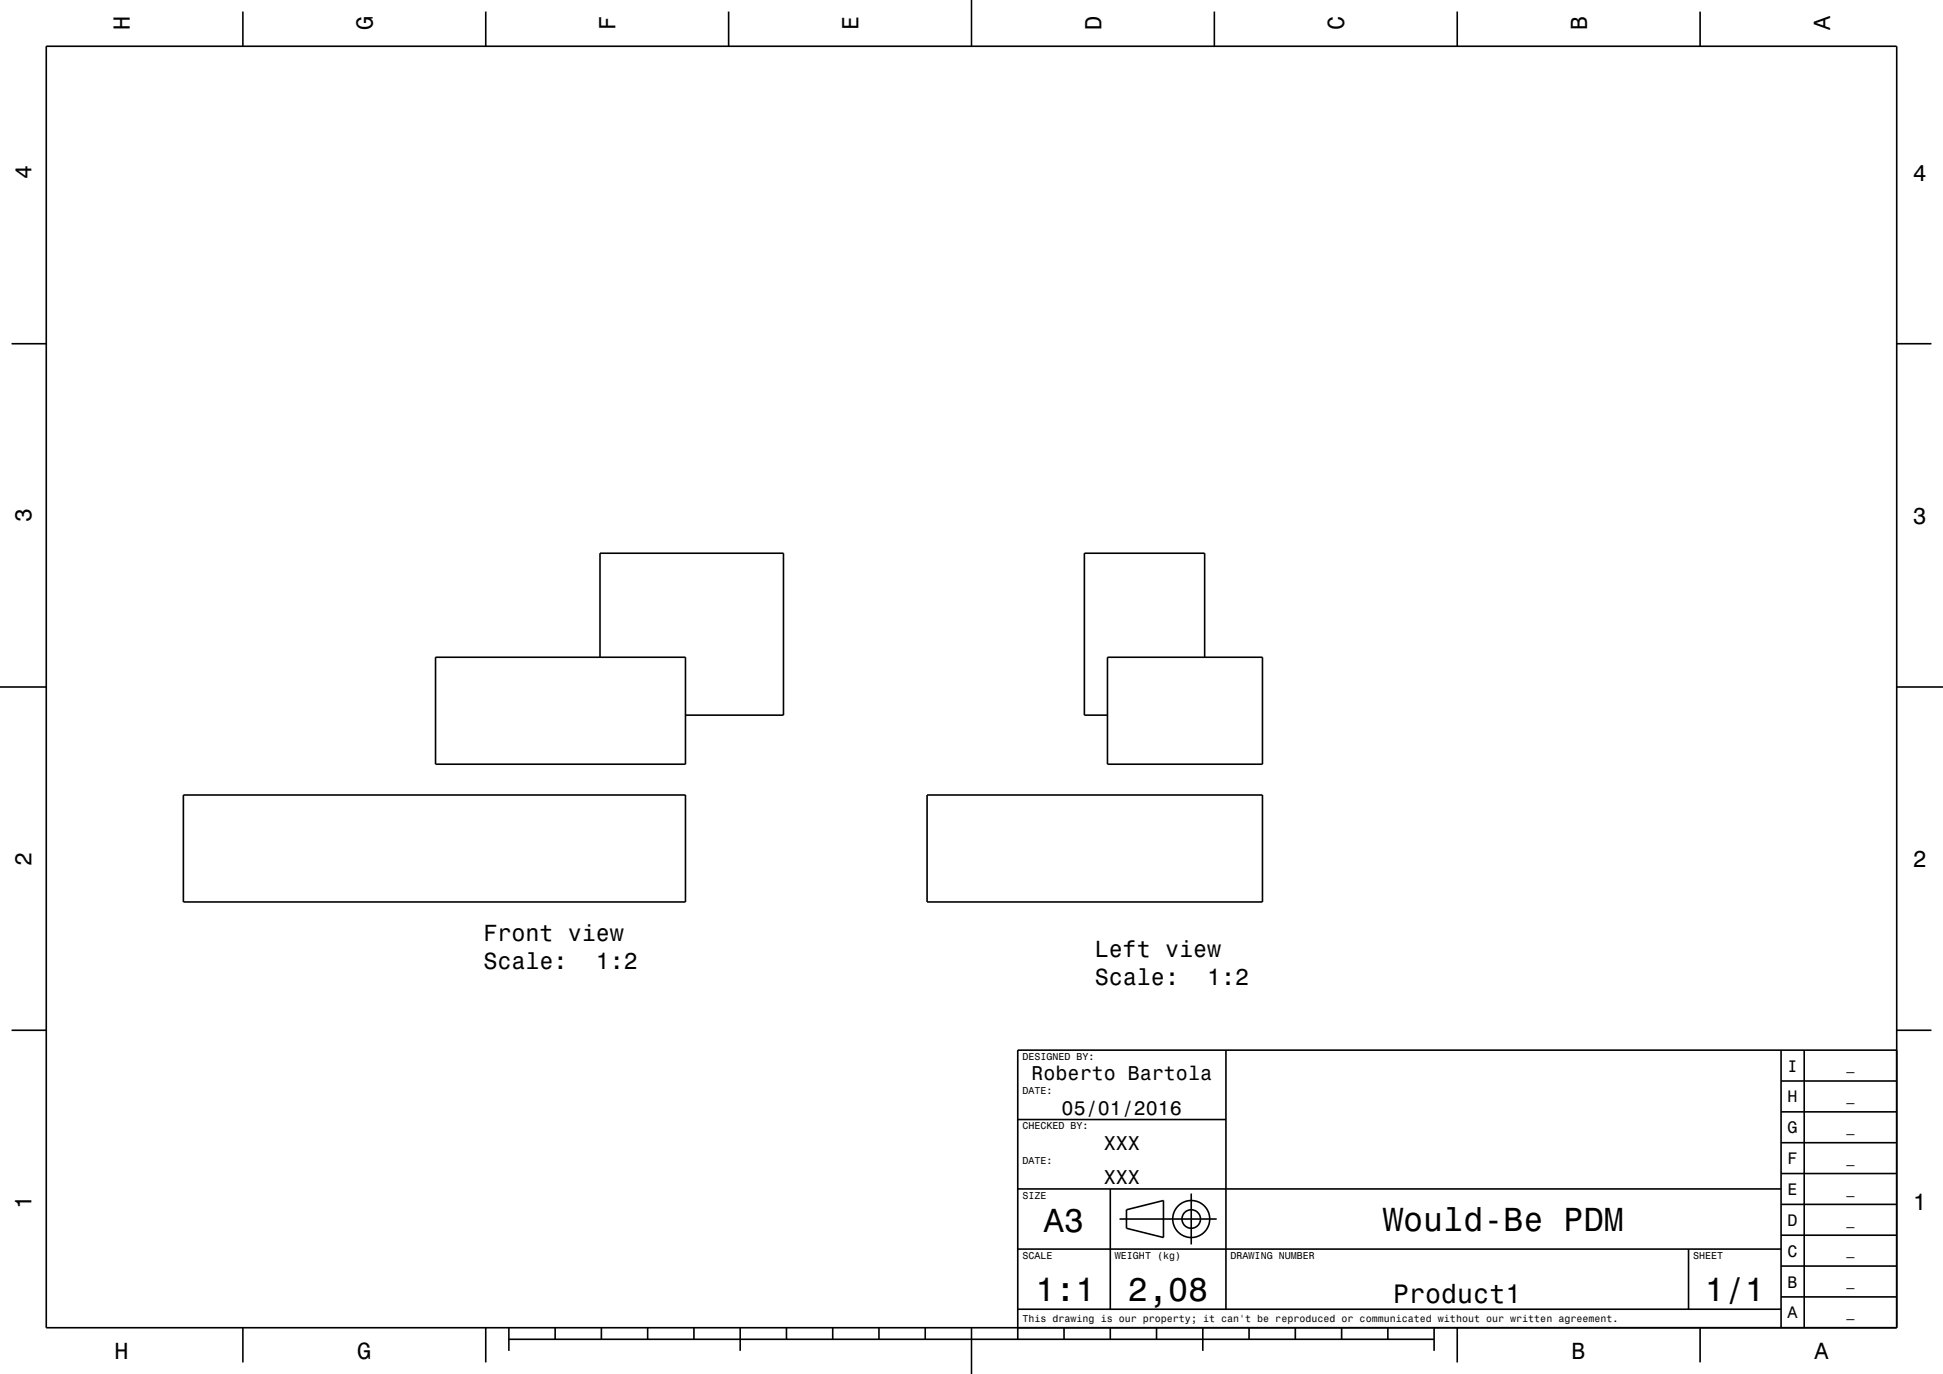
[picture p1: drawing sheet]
<svg xmlns="http://www.w3.org/2000/svg" width="420mm" height="297mm" viewBox="0 0 420 297" stroke-linecap="round" stroke-linejoin="round" font-family="sans-serif">
<g fill="none" stroke="#000" stroke-width=".35">
<path d="M10 10h400v277h-400zM52.5 2.5v7.5M105 2.5v7.5M157.5 2.5v7.5M210 0v10M262.5 2.5v7.5M315 2.5v7.5M367.5 2.5v7.5M2.5 74.3h7.5M410 74.3h7.5M0 148.5h10M94.1 142.1h54.1v23.1h-54.1z"/>
<path d="M129.7 142.1v-22.5h39.7v35h-21.2M239.4 142.1h33.5v23.1h-33.5zM260.4 142.1v-22.5h-26v35h5M410 148.5h10M39.6 171.8h108.6v23.2h-108.6zM200.4 171.8h72.5v23.2h-72.5zM2.5 222.7h7.5M265 227v56M385 233.7h25M385 227v60M390 227v60M410 222.7h7.5"/>
<path d="M410 227h-190v62.5M220 257h165M220 242h45M240 257v26M257.5 258v11M385 253.7h25M385 247h25M385 240.3h25M220 270h165M242 263.5h21M243.5 261.5l8-2v8l-8-2zM365 270v13"/>
<path d="M385 273.7h25M385 267h25M385 260.3h25M52.5 287v7.5M105 287v7.5M110 289.5h200M110 287v5M120 287v2.5M130 287v2.5M140 287v2.5M150 287v2.5M160 287v5"/>
<path d="M170 287v2.5M180 287v2.5M190 287v2.5M200 287v2.5M210 287v10M220 283h165M230 287v2.5M240 287v2.5M250 287v2.5M260 287v5M270 287v2.5M280 287v2.5"/>
<path d="M290 287v2.5M300 287v2.5M310 287v5M315 287v7.5M367.5 287v7.5M385 280.3h25"/>
<circle cx="257.5" cy="263.5" r="2"/>
<circle cx="257.5" cy="263.5" r="4"/>
</g>
<g font-size="7.2">
<text x="225.7" y="266.3">A3</text>
<text x="299" y="266.1">Would-Be PDM</text>
<text x="223.8" y="281.3">1:1</text>
<text x="243.8" y="281.3">2,08</text>
<text x="368.5" y="281.3">1/1</text>
</g>
<text font-size="5.8" x="301.1" y="281.6">Product1</text>
<g font-size="5">
<text x="28.1" y="6.5" transform="rotate(-90 28.1 6.5)">H</text>
<text x="80.6" y="6.5" transform="rotate(-90 80.6 6.5)">G</text>
<text x="133.1" y="6.5" transform="rotate(-90 133.1 6.5)">F</text>
<text x="185.6" y="6.5" transform="rotate(-90 185.6 6.5)">E</text>
<text x="238.1" y="6.5" transform="rotate(-90 238.1 6.5)">D</text>
<text x="290.6" y="6.5" transform="rotate(-90 290.6 6.5)">C</text>
<text x="343.1" y="6.5" transform="rotate(-90 343.1 6.5)">B</text>
<text x="395.6" y="6.5" transform="rotate(-90 395.6 6.5)">A</text>
<text x="6.8" y="38.7" transform="rotate(-90 6.8 38.7)">4</text>
<text x="413.5" y="39">4</text>
<text x="6.8" y="112.9" transform="rotate(-90 6.8 112.9)">3</text>
<text x="413.5" y="113.2">3</text>
<text x="6.8" y="187.1" transform="rotate(-90 6.8 187.1)">2</text>
<text x="413.5" y="187.4">2</text>
<text x="104.5" y="203.3">Front view</text>
<text x="104.5" y="209.4">Scale:</text>
<text x="128.8" y="209.4">1:2</text>
<text x="236.7" y="206.8">Left view</text>
<text x="236.7" y="212.9">Scale:</text>
<text x="260.9" y="212.9">1:2</text>
<text x="6.8" y="261.3" transform="rotate(-90 6.8 261.3)">1</text>
<text x="413.5" y="261.6">1</text>
<text x="24.7" y="293.8">H</text>
<text x="77.2" y="293.8">G</text>
<text x="339.7" y="293.8">B</text>
<text x="392.2" y="293.8">A</text>
</g>
<g font-size="4.3">
<text x="223" y="233.5">Roberto Bartola</text>
<text x="229.5" y="241">05/01/2016</text>
<text x="238.6" y="248.5">XXX</text>
<text x="238.6" y="256">XXX</text>
</g>
<g font-size="3.6">
<text x="386.4" y="231.6">I</text>
<text x="386.4" y="238.3">H</text>
<text x="386.4" y="245">G</text>
<text x="386.4" y="251.6">F</text>
<text x="386.4" y="258.3">E</text>
<text x="386.4" y="265">D</text>
<text x="386.4" y="271.6">C</text>
<text x="386.4" y="278.3">B</text>
<text x="386.4" y="285">A</text>
</g>
<g font-size="2.9">
<text x="399.1" y="231.4">_</text>
<text x="399.1" y="238">_</text>
<text x="399.1" y="244.7">_</text>
<text x="399.1" y="251.4">_</text>
<text x="399.1" y="258">_</text>
<text x="399.1" y="264.7">_</text>
<text x="399.1" y="271.4">_</text>
<text x="399.1" y="278">_</text>
<text x="399.1" y="284.7">_</text>
</g>
<g font-size="2.2">
<text x="221" y="229.1">DESIGNED BY:</text>
<text x="221" y="236.6">DATE:</text>
<text x="221" y="244.1">CHECKED BY:</text>
<text x="221" y="251.6">DATE:</text>
<text x="221" y="259.1">SIZE</text>
<text x="221" y="272.1">SCALE</text>
<text x="241" y="272.1">WEIGHT (kg)</text>
<text x="266" y="272.1">DRAWING NUMBER</text>
<text x="366" y="272.1">SHEET</text>
<text x="221" y="285.8">This drawing is our property; it can't be reproduced or communicated without our written agreement.</text>
</g>
</svg>
